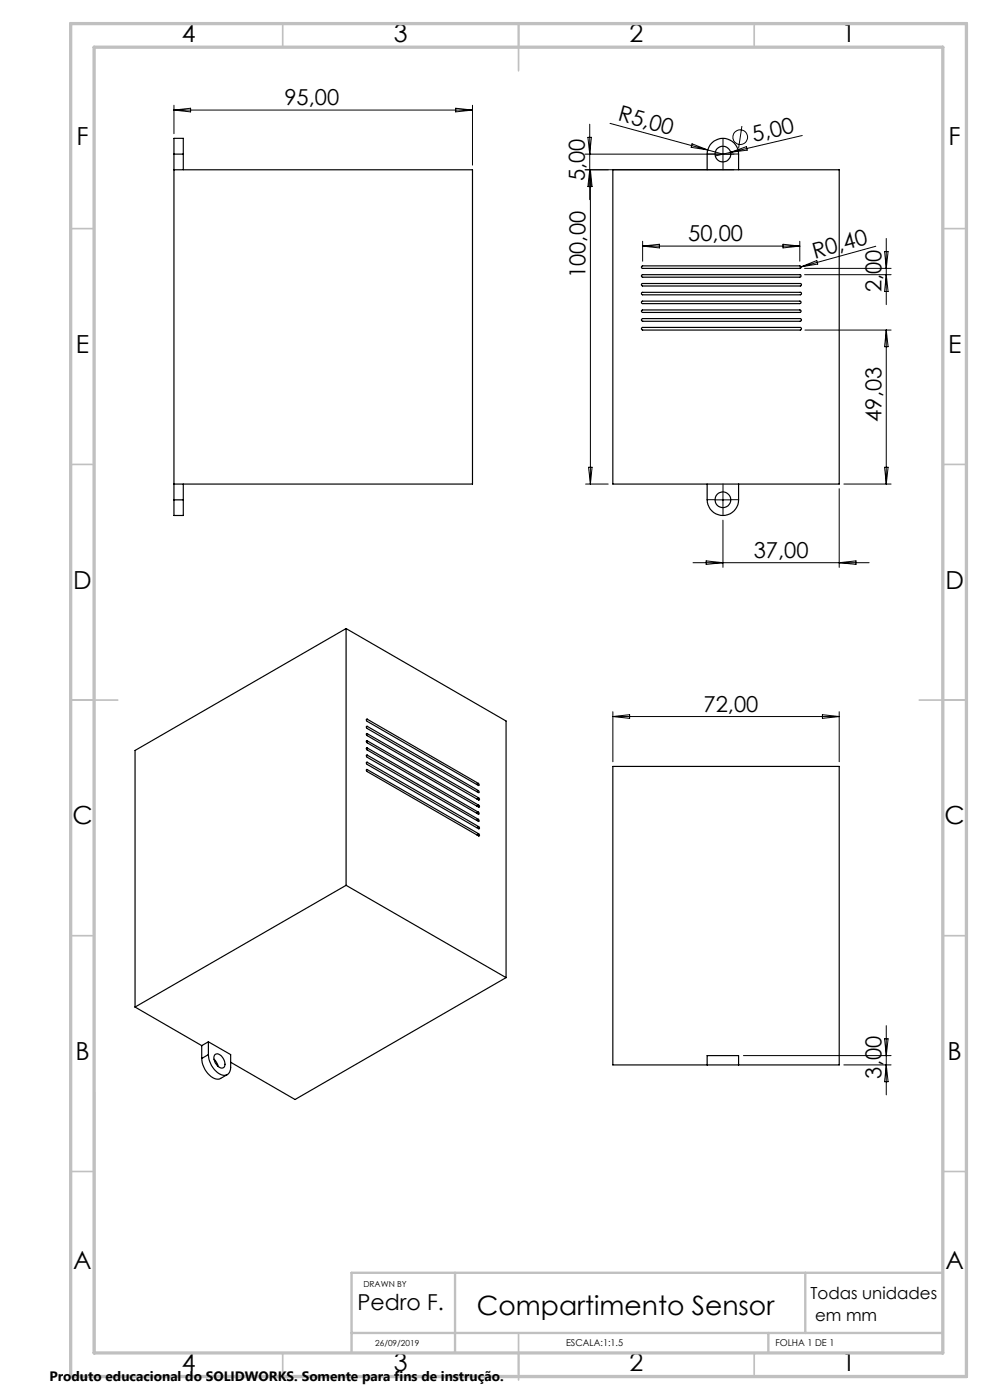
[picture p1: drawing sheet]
<svg xmlns="http://www.w3.org/2000/svg" width="210mm" height="297mm" viewBox="0 0 210 297" stroke-linecap="round" stroke-linejoin="round" font-family="sans-serif">
<g fill="none" stroke="#000" stroke-width=".21">
<path d="M36.9 22.3v6.1M36.9 23.4h63.3M36.9 23.4l3.5-.4v.7zM96.7 23l3.5 .4-3.5 .3zM100.2 22.3v12.7M124.1 32.7h31.6M124.1 36h31.6M124.7 29.1h.7l-.3 3.6zM125.1 26.3v16.1M125.2 36l.4 3.6h-.9l.4-3.6 .3 3.6M125.2 36v66.7M125.2 36l-.4 3.6"/>
<path d="M129.4 26.2l20.7 5.6M146.8 30.5l3.3 1.3-3.5-.5zM150.1 31.8l3.3 .9M153.4 31v3.4M155 32.3l-3.3 .8M155 32.3l3.3-1.2 .2 .8zM157.4 26.7l-.7 4.8M170.2 28.7l-15.2 3.6M136.3 51.2v4.2M136.3 52.2h33.4M136.3 52.2l3.6-.4v.8zM166.1 51.8l3.6 .4-3.6 .4z"/>
<path d="M169.7 51.2v4.2M169.9 56.6l-.2 .1M169.9 56.6l3.3-1.3 .3 .7zM170.7 56.9h18.3M170.7 58.3h18.3M185.8 52.2l-15.9 4.4M187.6 53.4h.8l-.4 3.5zM188 50.6v14M188 58.3l.4 3.5h-.8zM170.7 70h18.3M188 70v32.7M188 70l.4 3.6h-.8z"/>
<path d="M124.8 99.1h.8l-.4 3.6zM187.6 99.1h.8l-.4 3.6zM124.2 102.7h4.8M147 119.4h37.4M149.8 119l3.6 .4-3.6 .3zM151.7 106h3.3M153.4 104.3v3.4M153.4 110.3v10.1M178 103.7v16.7M178 119.4l3.6-.4v.7zM179 102.7h10M130 151v10.6"/>
<path d="M130 152h48M130 152l3.6-.4v.8zM174.4 151.6l3.6 .4-3.6 .4zM178 151v10.6M188 217.6v14.7M157.7 223.9h31.3M179 225.9h10M187.6 220.4h.8l-.4 3.5zM188 225.9l.4 3.6h-.8z"/>
<circle cx="157" cy="29.1" r="1.55"/>
</g>
<path d="M151.7 32.7h-1.7M153.4 31v-1.7M153.4 34.3v1.7M155 32.7h1.7M151.7 106h-1.7M153.4 104.3v-1.6M153.4 107.7v1.6M155 106h1.7" fill="none" stroke="#000" stroke-width=".21" stroke-dasharray="15.2 1.3 1.3 1.3"/>
<g fill="none" stroke="#c0c0c0" stroke-width=".35">
<path d="M60 5v5M110 5v10M160 5v5M15 48.5h5M200 48.5h5M15 98.5h5M200 98.5h5M15 148.5h10M195 148.5h10M15 198.5h5M200 198.5h5M15 248.5h5"/>
<path d="M200 248.5h5M60 287v5M110 282.8v10M160 287v5"/>
</g>
<path d="M20 231.8v55.2M96.5 270v17M170.8 270v12.8M200 270h-125.4v17M74.6 282.8h125.4M163 282.8v4.2" fill="none" stroke="#c0c0c0" stroke-width=".5"/>
<path d="M15 5h190v287h-190zM20 10h180v277h-180z" fill="none" stroke="#c0c0c0" stroke-width=".7"/>
<g fill="none" stroke="#000" stroke-width=".25">
<path d="M36.9 32.7v-3.4h2v3.4M36.9 36h63.3v66.7h-63.3M36.9 32.7v73.3M36.9 32.7h2M38.9 32.7v3.3M130 36h48v66.7h-48zM150 36v-3.3a3.3 3.3 0 0 1 3.3-3.4 3.3 3.3 0 0 1 3.4 3.4v3.3M136.1 56.5l33.6-.1a.27 .27 0 0 1 .2 .3 .27 .27 0 0 1-.2 .2h-33.5l-.1-.1zM136.2 58.3h33.5a.27 .27 0 0 1 .2 .2 .27 .27 0 0 1-.2 .3h-33.4l-.2-.2zM136.1 69.6l.2-.1h33.5a.28 .28 0 0 1 .2 .2 .28 .28 0 0 1-.2 .3h-33.5l-.2-.2zM136.1 60.3l.1-.2h33.6a.27 .27 0 0 1 .2 .3 .27 .27 0 0 1-.2 .3h-33.5l-.2-.2zM136.1 64l33.6-.1a.27 .27 0 0 1 .2 .2 .27 .27 0 0 1-.2 .3h-33.4l-.2-.2z"/>
<path d="M136.2 67.6h33.6a.28 .28 0 0 1 .2 .3 .28 .28 0 0 1-.2 .3h-33.5l-.2-.2zM136.2 65.8h33.5a.27 .27 0 0 1 .2 .2 .27 .27 0 0 1-.2 .3h-33.4l-.2-.2zM136.2 62h33.6a.27 .27 0 0 1 .2 .3 .27 .27 0 0 1-.2 .2h-33.5l-.2-.1zM36.9 106v3.4h2v-3.4M36.9 106h2M38.9 102.7v3.3M150 102.7v3.3a3.3 3.3 0 0 0 3.3 3.4 3.3 3.3 0 0 0 3.4-3.4v-3.3M73.4 133.3l34 19.7v54.4M73.4 133.3v54.5M73.4 133.3l-44.8 25.9v54.4M77.9 158.7h-.2l.1 .4 23.7 13.7 .1-.3-.1-.2M77.9 157.2h-.2l.1 .3 23.8 13.8 .1-.3-.2-.2"/>
<path d="M77.9 155.6l-.2 .1 .2 .4 23.6 13.6a.23 .23 0 0 0 .2-.2 .23 .23 0 0 0-.2-.2M77.9 154.1a.23 .23 0 0 0-.2 .2 .23 .23 0 0 0 .2 .2l23.7 13.7-.1-.5M77.9 152.6a.23 .23 0 0 0-.2 .2 .23 .23 0 0 0 .2 .2l23.7 13.6-.1-.4M77.9 158.7l23.6 13.6M77.9 157.2l23.6 13.6M77.9 155.6l23.6 13.7M77.9 154.1l23.6 13.6M77.9 152.6l23.6 13.6M77.9 158.7l-.2 .1M77.9 157.2l-.2 .1M77.9 155.6l-.2 .1M77.9 154.1l-.2 .1"/>
<path d="M77.9 152.6l-.2 .1M77.9 163.3h-.2l.2 .4 23.6 13.6a.23 .23 0 0 0 .2-.2 .23 .23 0 0 0-.2-.2M77.9 161.7a.23 .23 0 0 0-.2 .2 .23 .23 0 0 0 .2 .3l23.6 13.6a.23 .23 0 0 0 .2-.2 .23 .23 0 0 0-.2-.2M77.9 160.2a.23 .23 0 0 0-.2 .2 .23 .23 0 0 0 .2 .3l23.7 13.6-.1-.5M77.9 163.3l23.6 13.6M77.9 161.7l23.6 13.7M77.9 160.2l23.6 13.6M77.9 163.3l-.2 .1M77.9 161.7l-.2 .2M77.9 160.2l-.2 .1M101.5 173.8l-.4 .2M101.5 172.3l-.4 .2"/>
<path d="M101.5 167.7l-.4 .2M101.5 166.2l-.4 .2M101.5 176.9l-.4 .2M101.5 175.4l-.4 .2M101.5 170.8l-.4 .2M101.5 169.3l-.4 .2M73.4 187.8l-44.8 25.8M73.4 187.8l34 19.6M28.6 213.6l14.2 8.2M107.4 207.4l-44.8 25.9-13.7-7.9M42.8 224.5a4.6 4.6 0 0 0 3.4 4.4h.3l1.7-.9M42.8 221.8v2.7"/>
<path d="M44.2 221l4.7 2.7v2.7a1.46 1.46 0 0 1-.7 1.6 1.46 1.46 0 0 1-1.6-.2 5.1 5.1 0 0 1-2.4-4.1M44.2 221l-1.4 .8M44.2 223.7l-1.4 .8M44.2 221v2.7M45.4 224.7l.5 .6 .4 1M45.5 223.8a1.17 1.17 0 0 1 1.8 .7 1.43 1.43 0 0 1 0 2.1 2.05 2.05 0 0 1-1.9-2.3zM150 225.9v-2h6.7v2M150 225.9h6.7M150 225.9h-20v-63.3h48v63.3h-21.3"/>
<circle cx="153.3" cy="32.7" r="1.67"/>
<circle cx="153.3" cy="106" r="1.67"/>
</g>
<text font-size="5.6" x="101.2" y="278.9">Compartimento Sensor</text>
<g font-size="5.3">
<text x="38.5" y="8.9">4</text>
<text x="83.5" y="8.9">3</text>
<text x="133.6" y="8.9">2</text>
<text x="178.6" y="8.9">1</text>
<text x="16.2" y="30.7">F</text>
<text x="201.2" y="30.7">F</text>
<text x="16.1" y="74.9">E</text>
<text x="201.1" y="74.9">E</text>
<text x="15.5" y="124.9">D</text>
<text x="200.5" y="124.9">D</text>
<text x="15.4" y="174.9">C</text>
<text x="200.4" y="174.9">C</text>
<text x="16" y="224.9">B</text>
<text x="201" y="224.9">B</text>
<text x="15.5" y="269.2">A</text>
<text x="200.5" y="269.2">A</text>
<text x="38.5" y="290.9">4</text>
<text x="83.5" y="290.9">3</text>
<text x="133.6" y="290.9">2</text>
<text x="178.6" y="290.9">1</text>
</g>
<g font-size="4.7">
<text x="60.3" y="22.3">95,00</text>
<text x="130.9" y="25.5" transform="rotate(15 130.9 25.5)">R5,00</text>
<text x="159.9" y="30.2" transform="rotate(-13 159.9 30.2)">5,00</text>
<text x="124.1" y="38.5" transform="rotate(-90 124.1 38.5)">5,00</text>
<text x="146" y="51.2">50,00</text>
<text x="124.2" y="59" transform="rotate(-90 124.2 59)">100,00</text>
<text x="172.8" y="54.8" transform="rotate(-15 172.8 54.8)">R0,40</text>
<text x="187" y="62" transform="rotate(-90 187 62)">2,00</text>
<text x="187" y="89.5" transform="rotate(-90 187 89.5)">49,03</text>
<text x="159.9" y="118.3">37,00</text>
<text x="149.3" y="151">72,00</text>
<text x="187" y="228.8" transform="rotate(-90 187 228.8)">3,00</text>
<text x="75.8" y="277.9">Pedro F.</text>
</g>
<g font-size="3.5">
<text x="171.9" y="275.7">Todas unidades</text>
<text x="172.9" y="280.2">em mm</text>
</g>
<text font-size="2.9" x="10.5" y="292.9">Produto educacional do SOLIDWORKS. Somente para fins de instrução.</text>
<g font-size="2">
<text x="120.1" y="285.6">ESCALA:1:1.5</text>
<text x="164.5" y="285.6">FOLHA 1 DE 1</text>
</g>
<g font-size="1.8">
<text x="77.1" y="272.9">DRAWN BY</text>
<text x="79.6" y="285.6">26/09/2019</text>
</g>
</svg>
